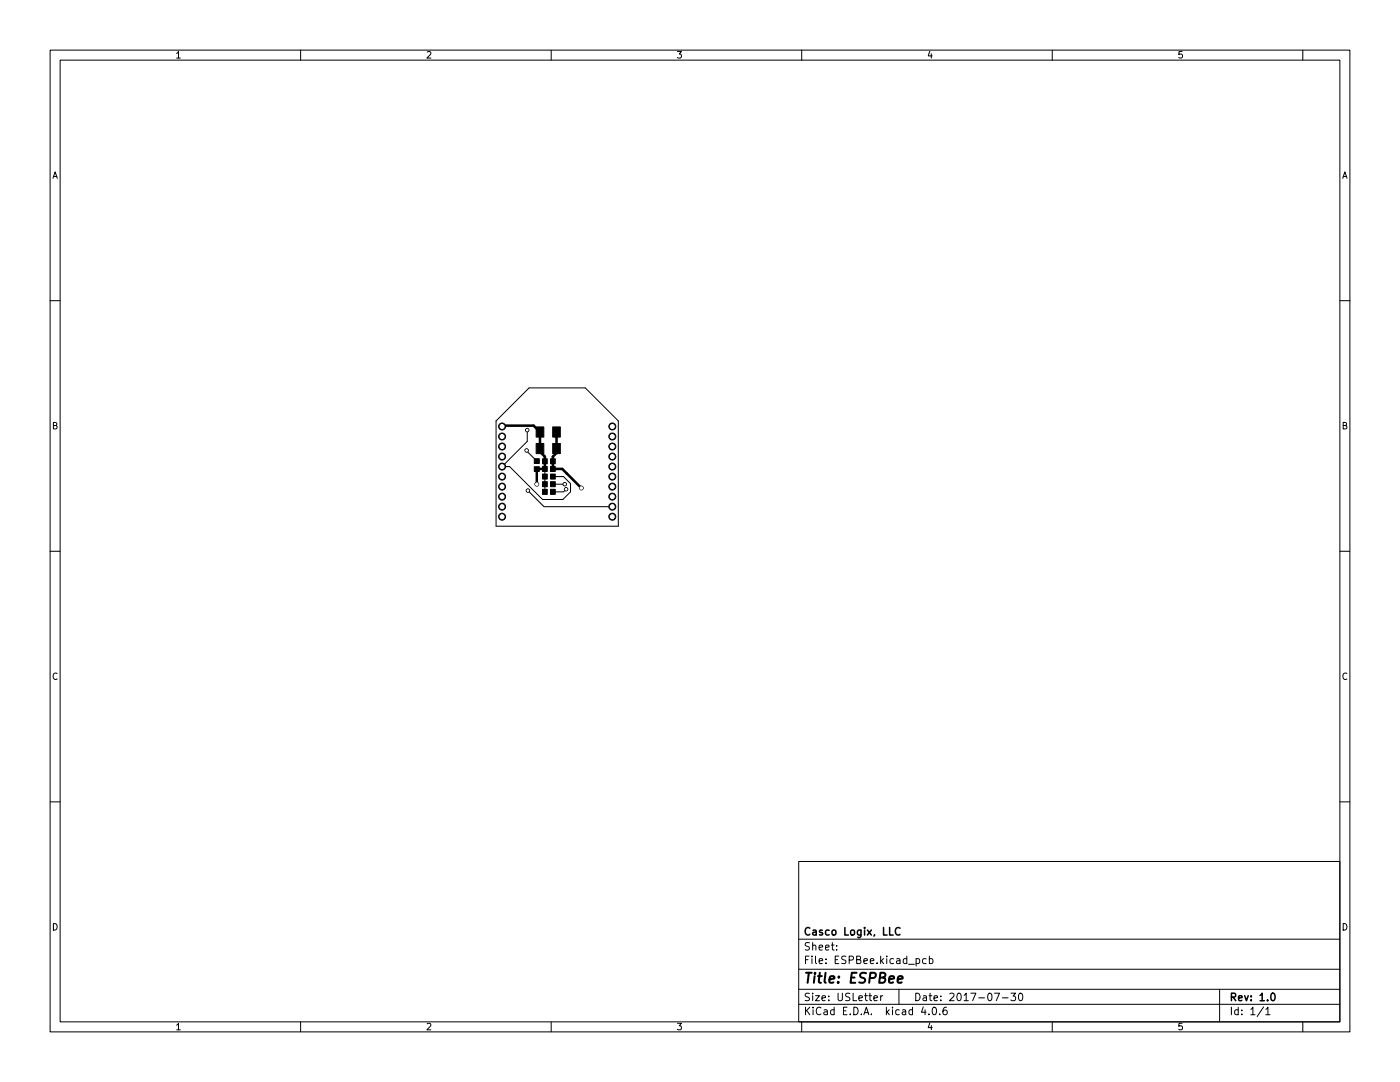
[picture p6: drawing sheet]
<svg xmlns="http://www.w3.org/2000/svg" width="279mm" height="216mm" viewBox="0 0 279 216" stroke-linecap="round" stroke-linejoin="round" font-family="sans-serif">
<g fill="none" stroke="#000" stroke-width=".2">
<path d="M10 10h259.4v195.9h-259.4zM12 12h255.4v191.9h-255.4zM60 10v2M110 10v2M160 10v2M210 10v2M260 10v2M10 60h2M267.4 60h2M105.6 77.4h11.2l6.6 6.6v21h-24.4v-21zM105.1 89.9l2 2.1M105.2 85.8v2.3l-5 5h1.5l6.6 6.6h4l1.6-1.6v-1.6l-1.4-1.4h-2.2"/>
<path d="M105.4 97.9l3.2 3.2h13.6M108.7 93.6v4.5M110.3 96.6h2.4M113 97.6l-.5 .5h-2.2M10 110h2M267.4 110h2M10 160h2M267.4 160h2M159.4 171.9h108v32h-108zM159.4 197.4h108M159.4 193.4h108M159.4 187.4h108"/>
<path d="M167 189.4v.2M167 188.7v.1M174.4 199.2l.7-.2-.1-.3h-.4l-.2 .2 .1 .7h.5M175.8 198.7v1M176.2 198.7l-.4 .3M179.4 197.4v3M182.8 191.4l.5-.1 .2 .3-.1 .6h-.6M184.8 191.4l-.4-.1-.3 .3 .2 .6h.5M185.5 191.4l.4-.1 .3 .3-.2 .6h-.5M185.5 190.8v1.5M198.5 198.2h1l-.7 1.5M200 199.1h1.2"/>
<path d="M201.8 198.2h.9l-.5 .5 .4 .2v.6l-.2 .2-.6-.2M203.4 198.3l.2-.1a.8 .8 0 0 1 .5 .7 .8 .8 0 0 1-.5 .8l-.2-.2-.1-.4zM243.4 197.4v6.5M60 203.9v2M110 203.9v2M159.4 200.4h108M160 203.9v2M184.3 200.9l-.4 1.1h.9M185.4 202.3v.2M186.3 201h.1a.8 .8 0 0 1 .5 .7 .8 .8 0 0 1-.5 .8 1 1 0 0 1-.1-1.5zM187.5 202.3v.2M188.9 201h-.4a1.01 1.01 0 0 0 0 1.5l.5-.2v-.5l-.2-.3-.5 .1-.1 .2"/>
<path d="M210 203.9v2M252.2 200.9l-1.3 1.9M252.6 201.4l.4-.4v1.5M252.6 202.5h.9M260 203.9v2"/>
</g>
<path d="M179.6 185.2a.71 .71 0 0 0-1 .5 .71 .71 0 0 0 .7 .9l.3-.2M253.8 198.2h.2a.8 .8 0 0 1 .5 .7 .8 .8 0 0 1-.5 .8 1 1 0 0 1-.2-1.5z" fill="none" stroke="#000" stroke-width=".3"/>
<path d="M179.2 195.4l.9-.2v-.3l-.6-.1-.3 .3v.9h.7" fill="none" stroke="#000" stroke-width=".4"/>
<g fill="#000" stroke="#000" stroke-width=".2">
<path d="M107 88.5h1.5v2h-1.5zM107 85.2h1.5v2h-1.5zM106.6 93.1h1v1h-1zM106.6 91.5h1v1h-1zM108.3 91.5h.9v1h-.9zM108.3 93.1h.9v1h-.9zM108.3 94.6h.9v1h-.9zM108.3 96.1h.9v1h-.9zM108.3 97.6h.9v1h-.9zM109.9 91.5h.9v1h-.9zM109.9 93.1h.9v1h-.9zM109.9 94.6h.9v1h-.9z"/>
<path d="M109.9 96.1h.9v1h-.9zM109.9 97.6h.9v1h-.9zM110.3 88.5h1.5v2h-1.5zM110.3 85.2h1.5v2h-1.5z"/>
<circle cx="100.2" cy="97.1" r=".7"/>
<circle cx="100.2" cy="91.1" r=".7"/>
<circle cx="100.2" cy="95.1" r=".7"/>
<circle cx="100.2" cy="93.1" r=".7"/>
<circle cx="100.2" cy="99.1" r=".7"/>
<circle cx="100.2" cy="87.1" r=".7"/>
<circle cx="100.2" cy="85.1" r=".7"/>
<circle cx="100.2" cy="89.1" r=".7"/>
<circle cx="105.1" cy="89.9" r=".34"/>
<circle cx="105.2" cy="85.8" r=".34"/>
<circle cx="105.4" cy="97.9" r=".34"/>
<circle cx="107.1" cy="96.6" r=".38"/>
<circle cx="112.7" cy="96.6" r=".34"/>
<circle cx="113" cy="97.6" r=".34"/>
<circle cx="116" cy="97.4" r=".38"/>
<circle cx="122.2" cy="91.1" r=".7"/>
<circle cx="122.2" cy="97.1" r=".7"/>
<circle cx="122.2" cy="95.1" r=".7"/>
<circle cx="122.2" cy="99.1" r=".7"/>
<circle cx="122.2" cy="93.1" r=".7"/>
<circle cx="122.2" cy="87.1" r=".7"/>
<circle cx="122.2" cy="85.1" r=".7"/>
<circle cx="122.2" cy="89.1" r=".7"/>
<circle cx="100.2" cy="101.1" r=".7"/>
<circle cx="100.2" cy="103.1" r=".7"/>
<circle cx="122.2" cy="101.1" r=".7"/>
<circle cx="122.2" cy="103.1" r=".7"/>
</g>
<path d="M100.2 85.1l.2-.2h6.1l1.3 1.3v3.9l.9 1v2.5h-1.6v3M107.8 89.5l-.2 .2M111.1 86.2v4.2l-.8 .7v2.5h1.9l3.8 3.8" fill="none" stroke="#000" stroke-width=".51"/>
<g fill="#fff" stroke="#fff" stroke-width=".2">
<circle cx="116" cy="97.4" r=".25"/>
<circle cx="107.1" cy="96.6" r=".25"/>
<circle cx="105.2" cy="85.8" r=".17"/>
<circle cx="105.1" cy="89.9" r=".17"/>
<circle cx="105.3" cy="97.9" r=".17"/>
<circle cx="112.7" cy="96.6" r=".17"/>
<circle cx="113" cy="97.6" r=".17"/>
<circle cx="100.2" cy="103.1" r=".4"/>
<circle cx="100.2" cy="101.1" r=".4"/>
<circle cx="100.2" cy="99.1" r=".4"/>
<circle cx="100.2" cy="97.1" r=".4"/>
<circle cx="100.2" cy="95.1" r=".4"/>
<circle cx="100.2" cy="93.1" r=".4"/>
<circle cx="100.2" cy="91.1" r=".4"/>
<circle cx="100.2" cy="89.1" r=".4"/>
<circle cx="100.2" cy="87.1" r=".4"/>
<circle cx="100.2" cy="85.1" r=".4"/>
<circle cx="122.2" cy="85.1" r=".4"/>
<circle cx="122.2" cy="87.1" r=".4"/>
<circle cx="122.2" cy="89.1" r=".4"/>
<circle cx="122.2" cy="91.1" r=".4"/>
<circle cx="122.2" cy="93.1" r=".4"/>
<circle cx="122.2" cy="95.1" r=".4"/>
<circle cx="122.2" cy="97.1" r=".4"/>
<circle cx="122.2" cy="99.1" r=".4"/>
<circle cx="122.2" cy="101.1" r=".4"/>
<circle cx="122.2" cy="103.1" r=".4"/>
</g>
<text font-size="2.8" x="160.4" y="196.2">Title: ESPBee</text>
<g font-size="2.1">
<text x="160.4" y="189.7">Sheet:</text>
<text x="160.4" y="186.7">Casco Logix, LLC</text>
<text x="160.4" y="192.4">File: ESPBee.kicad_pcb</text>
<text x="160.4" y="202.5">KiCad E.D.A. kicad 4.0.6</text>
<text x="160.4" y="199.7">Size: USLetter</text>
<text x="182.4" y="199.7">Date: 2017-07-30</text>
<text x="245.4" y="199.7">Rev: 1.0</text>
<text x="245.4" y="202.5">Id: 1/1</text>
</g>
<g font-size="1.8">
<text x="35" y="11.6">1</text>
<text x="85" y="11.6">2</text>
<text x="135" y="11.6">3</text>
<text x="185" y="11.6">4</text>
<text x="235" y="11.6">5</text>
<text x="10.3" y="35.6">A</text>
<text x="267.7" y="35.6">A</text>
<text x="10.3" y="85.7">B</text>
<text x="267.7" y="85.7">B</text>
<text x="10.3" y="135.6">C</text>
<text x="267.7" y="135.6">C</text>
<text x="10.3" y="185.7">D</text>
<text x="267.7" y="185.7">D</text>
<text x="35" y="205.6">1</text>
<text x="85" y="205.6">2</text>
<text x="135" y="205.6">3</text>
<text x="185" y="205.6">4</text>
<text x="235" y="205.6">5</text>
</g>
</svg>
